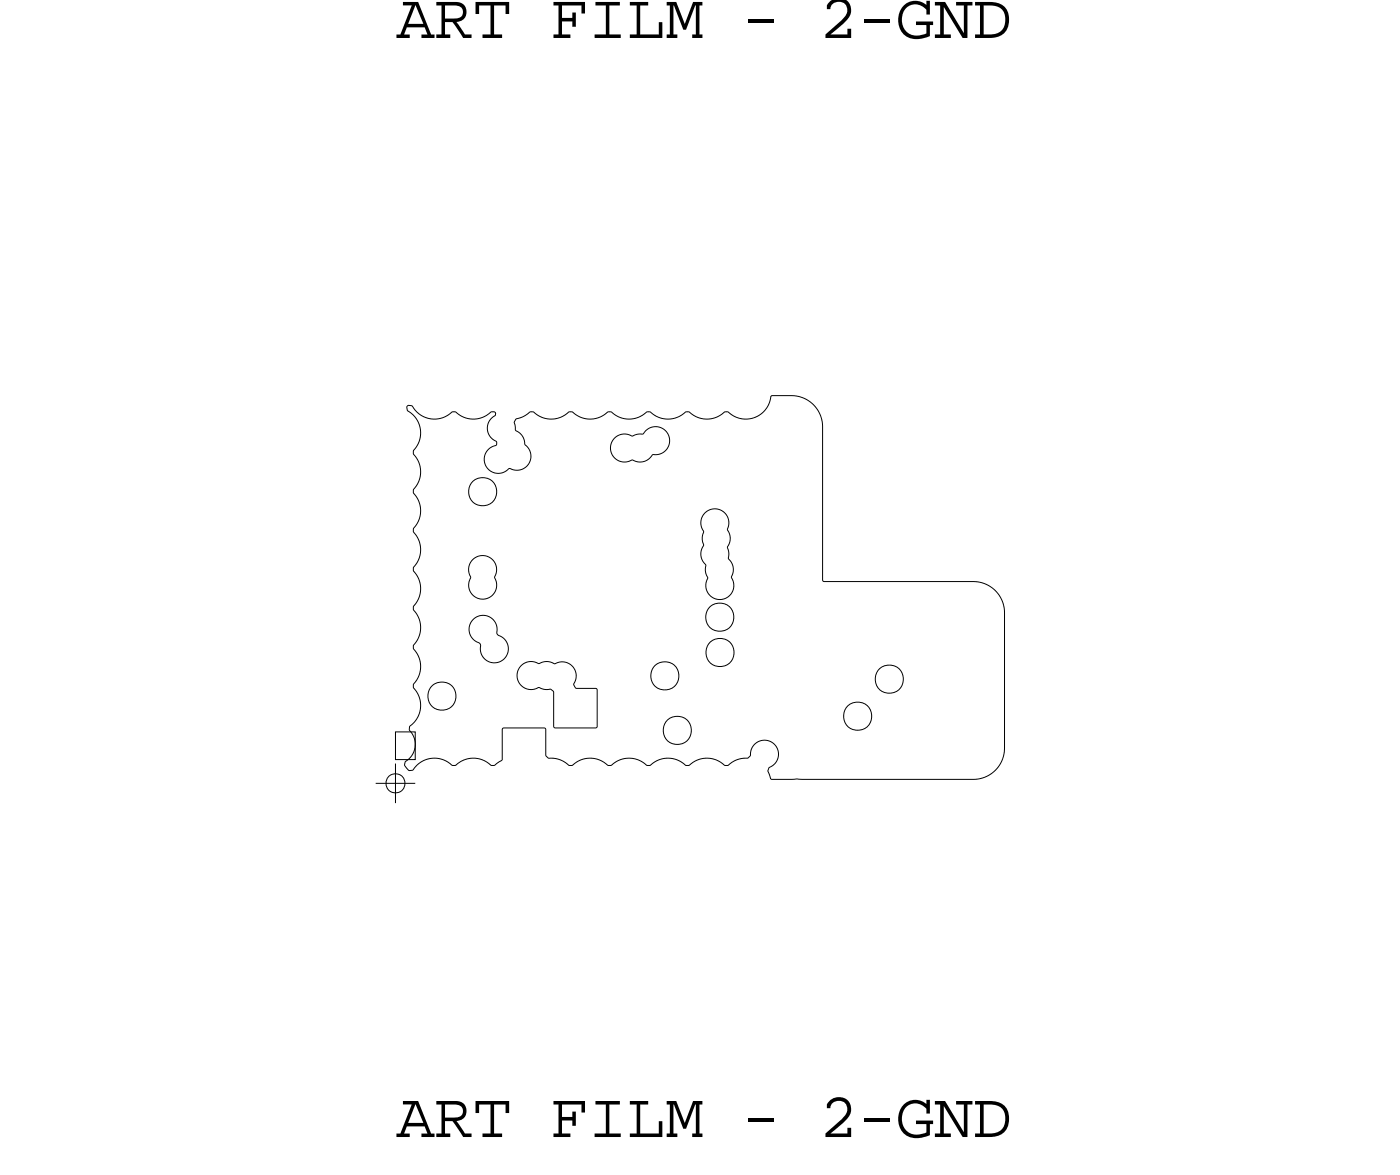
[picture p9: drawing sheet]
<svg xmlns="http://www.w3.org/2000/svg" width="45mm" height="38mm" viewBox="0 0 45 38" stroke-linecap="round" stroke-linejoin="round" font-family="sans-serif">
<!-- layer: Nets -->
<g fill="none" stroke="#000" stroke-width=".03">
<path d="M13.1 13h.1a1 1 0 0 0 1.4 .2l.1 .1a1.09 1.09 0 0 0 1.2-.1v.1l-.2 .2v.3l.2 .5-.2 .2-.1 .3 .1 .3 .3 .1 .4-.2 .3 .1 .3-.2v-.4l-.2-.5-.2-.2-.1-.2 .5-.4 .2 .1a1.16 1.16 0 0 0 1.2-.1v.1a1.16 1.16 0 0 0 1.2-.1l.1 .1a1.16 1.16 0 0 0 1.2-.1v.1a1.16 1.16 0 0 0 1.2-.1l.1 .1a1.16 1.16 0 0 0 1.2-.1v.1a.83 .83 0 0 0 1.4-.6h.7a1 1 0 0 1 .9 1v5h5a1 1 0 0 1 .9 1v4.4a1 1 0 0 1-1 .9h-6.5l-.1-.3 .2-.3 .1-.3-.2-.2-.2-.1-.4 .1-.2 .4-.7 .3a1.15 1.15 0 0 0-1.3 0 1.15 1.15 0 0 0-1.2 0 1.15 1.15 0 0 0-1.3 0 1.15 1.15 0 0 0-1.2 0l-.8-.3v-.9h-1.3l-.1 1-.2 .2h-.1a1.15 1.15 0 0 0-1.3 0 .82 .82 0 0 0-1.3 .1h-.1l-.1-.1 .3-.6v-.3l-.2-.3 .1-.1a1.05 1.05 0 0 0 .1-1.3 1.15 1.15 0 0 0 0-1.3 1.15 1.15 0 0 0 0-1.2 1.15 1.15 0 0 0 0-1.3 1.15 1.15 0 0 0 0-1.2 1.15 1.15 0 0 0 0-1.3 1.15 1.15 0 0 0 0-1.2 .82 .82 0 0 0-.2-1.3zM15.2 18l.4-.2 .3 .3v.8l-.2 .3h-.4l-.2-.2v-.8zM15.2 19.9l.4-.1 .3 .1 .1 .5 .2 .1 .1 .2v.3l-.2 .2-.3 .1-.3-.2-.1-.4-.2-.2-.1-.2zM19.7 14.1l.3-.2 .3 .1 .3-.1 .3-.2h.2l.3 .1 .1 .4-.2 .3-.3 .1-.3 .2h-.7l-.2-.1-.2-.2v-.2zM22.6 16.5l.2-.2 .3 .1 .2 .1 .1 .2v.3v.3v.3v.3l.1 .3v.3l.1 .3-.1 .3-.3 .1h-.3l-.2-.3v-.8l-.2-.3 .1-.3-.1-.8zM12.7 23.5h.6v.9h-.6zM16.7 21.4l.3-.2 .3 .1 .8-.1 .2 .1 .2 .3-.1 .4 .1 .1h.7v1.3h-1.4v-1.2l-.1-.1h-.7l-.2-.1-.2-.3z"/>
<circle cx="15.5" cy="15.8" r=".45"/>
<circle cx="23.1" cy="19.8" r=".45"/>
<circle cx="14.2" cy="22.3" r=".45"/>
<circle cx="21.3" cy="21.7" r=".45"/>
<circle cx="21.7" cy="23.4" r=".45"/>
<circle cx="23.1" cy="20.9" r=".45"/>
<circle cx="27.5" cy="23" r=".45"/>
<circle cx="28.6" cy="21.8" r=".45"/>
</g>
<!-- layer: Drawing Origin -->
<path d="M12.1 25.1h1.2M12.5 24.9l.2-.1 .2 .1 .1 .2-.1 .3-.2 .1-.2-.1-.1-.3zM12.7 24.5v1.3" fill="none" stroke="#000" stroke-width=".03"/>
<g font-size="2.1">
<text x="12.7" y="1.2">ART FILM - 2-GND</text>
<text x="12.7" y="36.5">ART FILM - 2-GND</text>
</g>
</svg>
